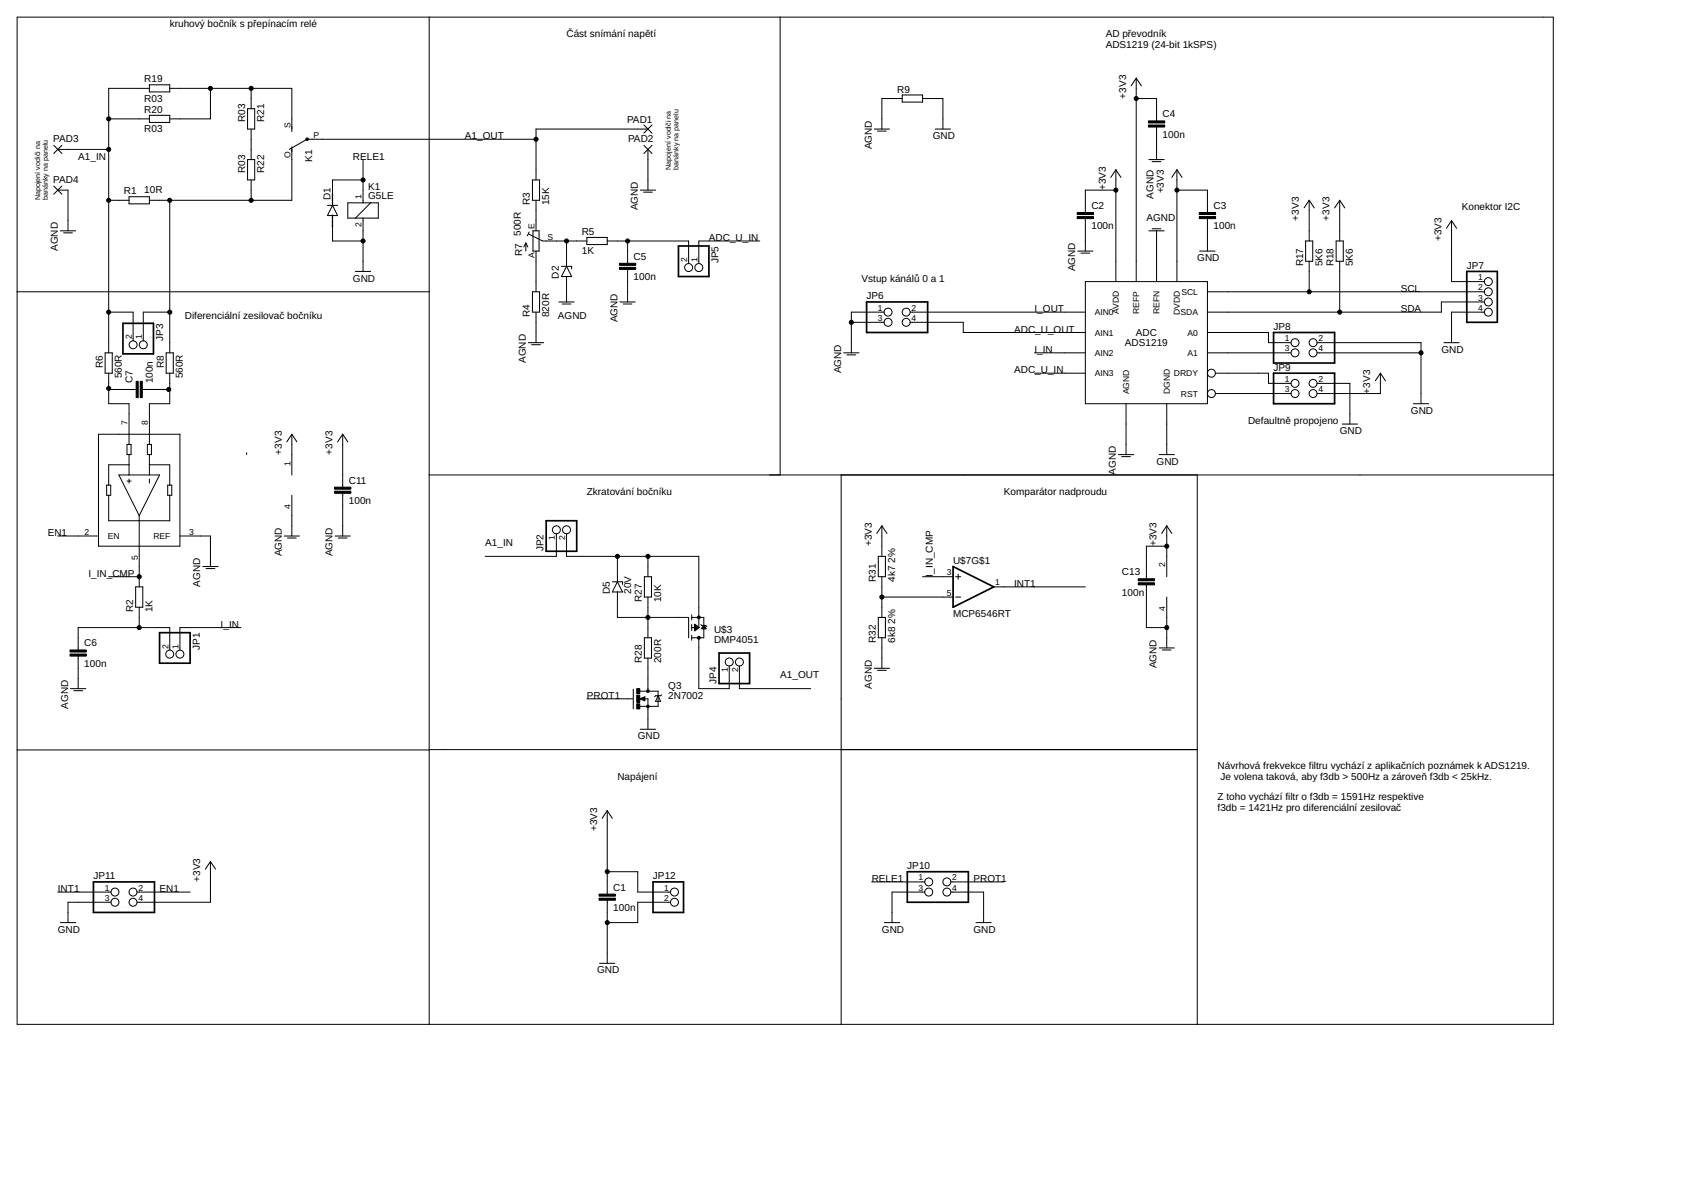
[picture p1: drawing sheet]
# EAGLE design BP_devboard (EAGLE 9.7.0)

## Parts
C1  100n  C-EUC0805  [C0805]
C2  100n  C-EUC0805  [C0805]
C3  100n  C-EUC0805  [C0805]
C4  100n  C-EUC0805  [C0805]
C5  100n  C-EUC0805  [C0805]
C6  100n  C-EUC0805  [C0805]
C7  100n  C-EUC0805  [C0805]
C11  100n  C-EUC0805  [C0805]
C13  100n  C-EUC0805  [C0805]
D1  DIODE-MELF-MLL41  [MELF-MLL41]
D2  ZENER-DIODESOD80C  [SOD80C]
D5  20V  ZENER-DIODESMB  [SMB]
JP1  PINHD-1X2  [1X02]
JP2  PINHD-1X2  [1X02]
JP3  PINHD-1X2  [1X02]
JP4  PINHD-1X2  [1X02]
JP5  PINHD-1X2  [1X02]
JP6  PINHD-2X2  [2X02]
JP7  PINHD-1X4  [1X04]
JP8  PINHD-2X2  [2X02]
JP9  PINHD-2X2  [2X02]
JP10  PINHD-2X2  [2X02]
JP11  PINHD-2X2  [2X02]
JP12  PINHD-1X2  [1X02]
K1  G5LE  [G5LE]
PAD1  2,15/1,0  [2,15/1,0]
PAD2  2,15/1,0  [2,15/1,0]
PAD3  2,15/1,0  [2,15/1,0]
PAD4  2,15/1,0  [2,15/1,0]
Q3  2N7002  MOSFET-NCHANNEL2N7002PW  [SOT323]
R1  10R  R-EU_R1206  [R1206]
R2  1K  R-EU_R0805  [R0805]
R3  15K  R-EU_R0805  [R0805]
R4  820R  R-EU_R0805  [R0805]
R5  1K  R-EU_R0805  [R0805]
R6  560R  R-EU_R0805  [R0805]
R7  500R  TRIM_EU-PT10  [PT-10]
R8  560R  R-EU_R0805  [R0805]
R9  R-EU_R0805  [R0805]
R17  5K6  R-EU_R0805  [R0805]
R18  5K6  R-EU_R0805  [R0805]
R19  R03  R-EU_R1206  [R1206]
R20  R03  R-EU_R1206  [R1206]
R21  R03  R-EU_R1206  [R1206]
R22  R03  R-EU_R1206  [R1206]
R27  10K  R-EU_R0805  [R0805]
R28  200R  R-EU_R0805  [R0805]
R31  4k7 2%  R-EU_R0805  [R0805]
R32  6k8 2%  R-EU_R0805  [R0805]
U$2  ADS1219  [TSSOP16]
U$3  DMP4051  [TO252]
U$4  INA190  [SOT-23-THIN]
U$7  MCP6546RT  [SOT23-5]

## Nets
+3V3: C1.1 C2.1 C3.1 C4.1 C11.1 C13.1 JP7.1 JP9.4 JP11.4 JP12.1 R17.2 R18.2 R31.2 U$2.9(REFP) U$2.12(AVDD) U$2.13(DVDD) U$4.1(V+) U$7.2(V+)
A1: JP8.3 U$2.2(A1)
A1_IN: JP2.1 JP3.2 PAD3.1(P) R1.1 R6.2 R19.1 R20.1
A1_OUT: JP4.2 K1.P(2:P) PAD1.1(P) R3.2
ADC_U_IN: JP5.1 U$2.6(AIN3)
ADC_U_OUT: JP6.4 U$2.10(AIN1)
AGND: C2.2 C4.2 C5.2 C6.2 C11.2 C13.2 D2.A JP6.1 JP6.3 PAD2.1(P) PAD4.1(P) R4.1 R9.1 R32.1 U$2.5(AGND) U$2.8(REFN) U$4.3(REF) U$4.4(V-) U$7.4(V-)
EN1: JP11.2 U$4.2(EN)
GND: C1.2 C3.2 D1.A JP7.4 JP8.2 JP8.4 JP9.2 JP10.3 JP10.4 JP11.3 JP12.2 K1.2 Q3.2(S) R9.2 U$2.4(DGND)
I_IN: JP1.1 U$2.7(AIN2)
I_IN_CMP: R2.2 U$4.5 U$7.3(+IN)
I_OUT: JP6.2 U$2.11(AIN0)
INT1: JP11.1 U$7.1(OUT)
N$1: JP3.1 K1.O(2:O) R1.2 R8.2 R22.2
N$2: R3.1 R7.E
N$3: R4.2 R7.A
N$4: C6.1 JP1.2 R2.1
N$5: D2.C R5.1 R7.S
N$6: JP4.1 U$3.3(D)
N$7: C7.2 R8.1 U$4.8(-)
N$8: D5.C JP2.2 R27.2 U$3.2(S)
N$9: D5.A R27.1 R28.2 U$3.1(G)
N$10: C5.1 JP5.2 R5.2
N$11: Q3.3(D) R28.1
N$13: JP8.1 U$2.1(A0)
N$14: JP9.1 U$2.14(DRDY)
N$15: JP9.3 U$2.3(RST)
N$16: K1.S(2:S) R19.2 R20.2 R21.1
N$17: R31.1 R32.2 U$7.5(-IN)
N$18: C7.1 R6.1 U$4.7(+)
N$19: R21.2 R22.1
PROT1: JP10.2 Q3.1(G)
RELE1: D1.C JP10.1 K1.1
SCL: JP7.2 R17.1 U$2.16(SCL)
SDA: JP7.3 R18.1 U$2.15(SDA)

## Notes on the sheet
- kruhový bočník s přepínacím relé
- Část snímání napětí
- AD převodník
  ADS1219 (24-bit 1kSPS)
- Napojení vodiči na
  banánky na panelu
- Napojení vodiči na
  banánky na panelu
- Konektor I2C
- Vstup kánálů 0 a 1
- Diferenciální zesilovač bočníku
- Defaultně propojeno
- Zkratování bočníku | Komparátor nadproudu
- Návrhová frekvekce filtru vychází z aplikačních poznámek k ADS1219.
   Je volena taková, aby f3db > 500Hz a zároveň f3db < 25kHz.
- Napájení
- Z toho vychází filtr o f3db = 1591Hz respektive 
  f3db = 1421Hz pro diferenciální zesilovač
